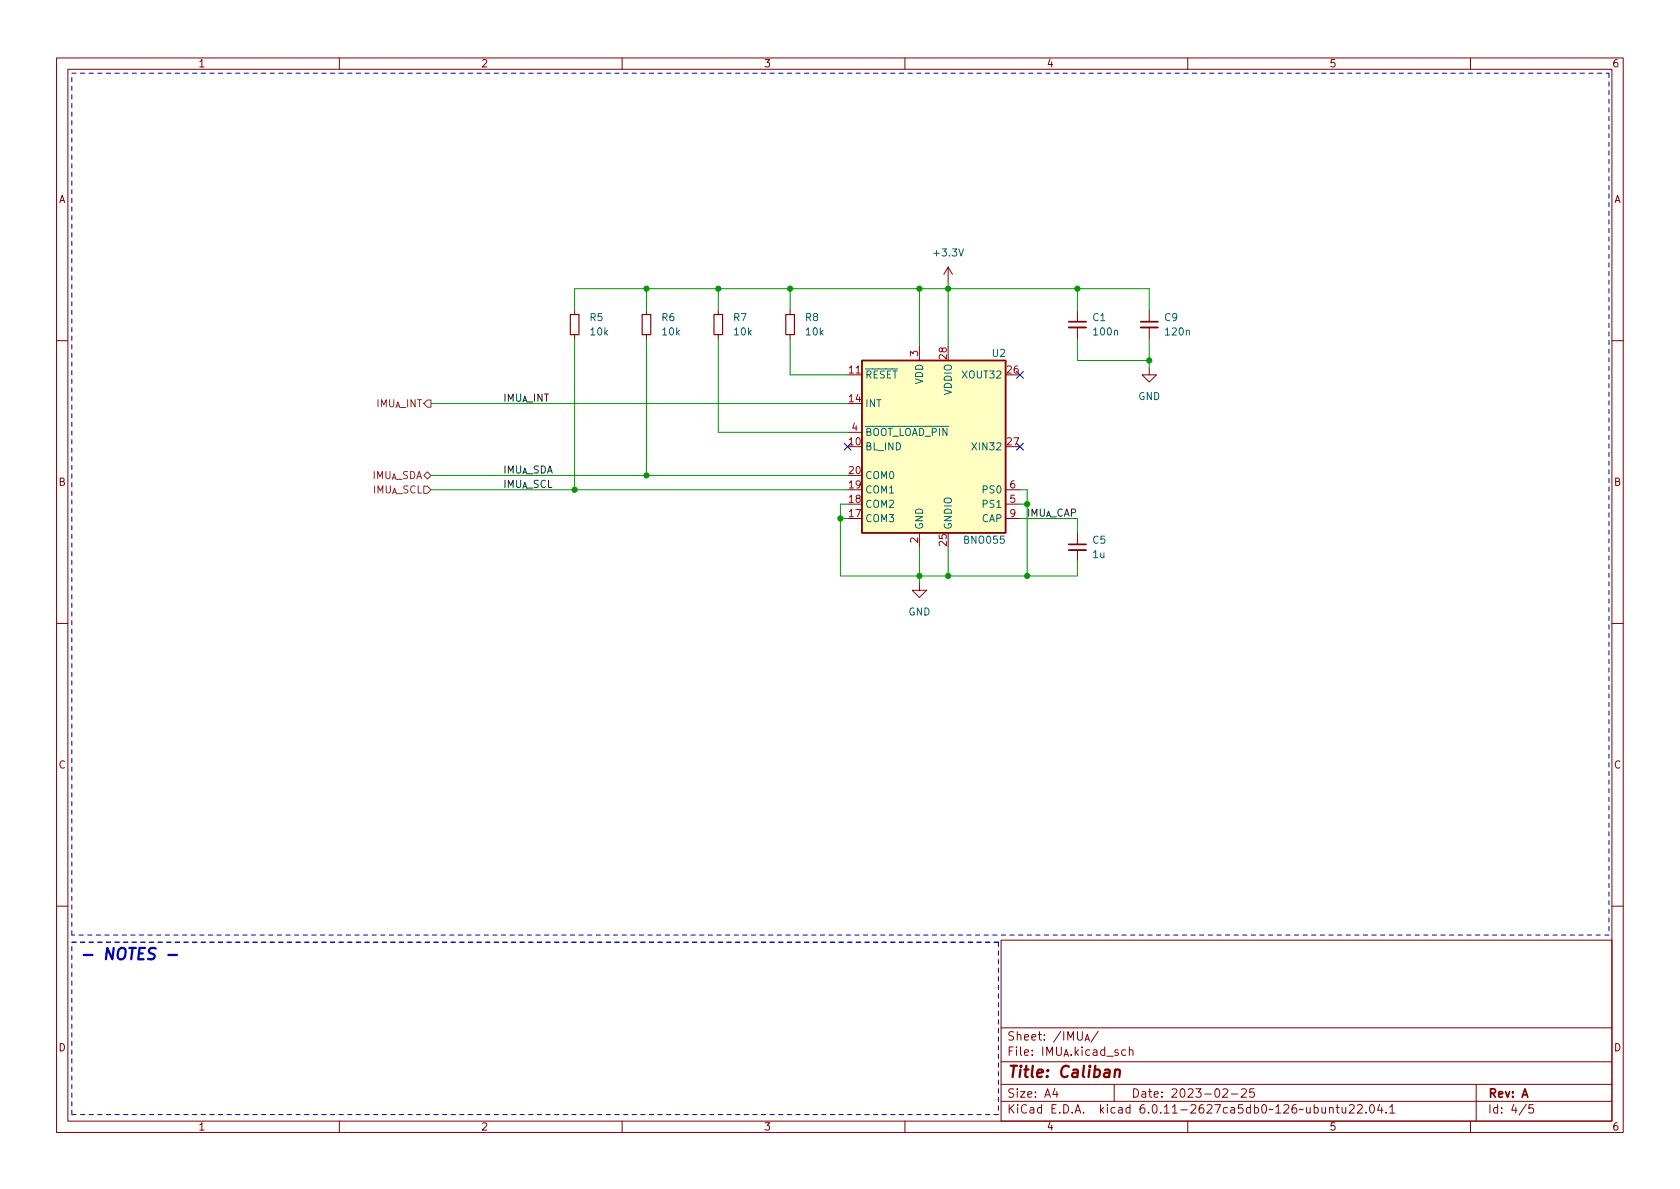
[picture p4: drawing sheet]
<svg xmlns="http://www.w3.org/2000/svg" width="297mm" height="210mm" viewBox="0 0 297 210" stroke-linecap="round" stroke-linejoin="round" font-family="sans-serif">
<g fill="none" stroke="#840000" stroke-width=".18">
<path d="M10 10.2h277v190.1h-277zM12 12.2h273v186.1h-273zM60 10.2v2M110 10.2v2M160 10.2v2M210 10.2v2M260 10.2v2M101.6 54.9v.7M101.6 59.2v.7M114.3 54.9v.7M114.3 59.2v.7M127 54.9v.7"/>
<path d="M127 59.2v.7M139.7 54.9v.7M139.7 59.2v.7M167.6 47.2v2.6M167.6 47.2l-.7 1.3M167.6 47.2l.8 1.3M190.5 54.9v2M190.5 57.9v2M203.2 54.9v2M203.2 57.9v2M10 60.2h2M149.9 79h2.5"/>
<path d="M149.9 66.3h2.5M149.9 71.4h2.5M149.9 76.4h2.5M162.6 61.2v2.5M167.6 61.2v2.5M177.8 79h2.5M177.8 66.3h2.5M203.2 65v1.3h1.3l-1.3 1.3-1.3-1.3h1.3M285 60.2h2M149.9 91.7h2.5M149.9 89.1h2.5M149.9 86.6h2.5"/>
<path d="M149.9 84.1h2.5M162.6 94.2v2.6M167.6 94.2v2.6M177.8 91.7h2.5M177.8 89.1h2.5M177.8 86.6h2.5M190.5 94.2v2.1M190.5 97.3v2M10 110.2h2M162.6 103.1v1.3h1.2l-1.2 1.3-1.3-1.3h1.3M285 110.2h2M10 160.2h2"/>
<path d="M177 166.3h108v32h-108zM285 160.2h2M60 198.3v2M110 198.3v2M160 198.3v2M177 194.8h108M177 191.8h108M177 187.8h108M177 181.8h108M182.5 186.5v.1M182.5 185.7v.1M184.6 183.8v.1"/>
<path d="M184.6 183v.1M197 191.8v3M210 198.3v2M217.7 193.5h1.2M219.5 192.7l.6-.2 .2 .2 .1 .3-1 1h1M221.7 192.5h-.7l-.1 .7 .2-.1 .5 .1 .2 .2-.1 .5-.2 .1-.6-.1M238.6 195.5l.5-.2 .3 .2v.3l-.9 1h.9M240 195.5l.6-.2 .2 .2 .1 .3-1 1h1M241.5 196.7v.1M242.4 195.4l.1-.1a.81 .81 0 0 1 .6 .7 .81 .81 0 0 1-.3 .8h-.2a.81 .81 0 0 1-.5-.6 .81 .81 0 0 1 .3-.8zM243.9 195.3l-.3 1h.9M244.3 195.8v1"/>
<path d="M245.1 196.7v.1M245.7 195.8l.4-.5v1.5M245.7 196.8h.9M260 198.3v2M261 191.8v6.5M271.1 195.3h-.7l-.1 .7 .2-.1 .5 .1 .2 .2-.1 .5-.2 .1-.6-.1"/>
</g>
<path d="M189 57.9h3M201.7 57.9h3M189 97.3h3" fill="none" stroke="#840000" stroke-width=".33"/>
<path d="M189 56.9h3M201.7 56.9h3M189 96.3h3" fill="none" stroke="#840000" stroke-width=".3"/>
<path d="M169.5 44l.4 1.3 .5-1.3M197.1 58.5l.1-.1 .3 .1 .1 .7M209.8 58.5l.1-.1 .3 .1 .1 .7M153 65.2h5.7M153 75.4h14.7M177.5 94.8h-.6v.6l.1-.1h.5l.1 .2-.1 .5-.2 .1-.4-.1" fill="none" stroke="#006464" stroke-width=".18"/>
<path d="M100.8 55.6h1.6v3.6h-1.6zM113.5 55.6h1.6v3.6h-1.6zM126.2 55.6h1.6v3.6h-1.6zM138.9 55.6h1.6v3.6h-1.6z" fill="none" stroke="#840000" stroke-width=".2"/>
<path d="M152.4 63.7h25.4v30.5h-25.4z" fill="#ffffc2" stroke="#ffffc2" stroke-width=".18"/>
<path d="M152.4 63.7h25.4v30.5h-25.4z" fill="none" stroke="#840000" stroke-width=".25"/>
<path d="M151.4 66h.7" fill="none" stroke="#a90000" stroke-width=".18"/>
<path d="M14.8 168.9h1.5" fill="none" stroke="#0000c2" stroke-width=".4"/>
<path d="M12.7 12.9h271.8M284.5 12.9v152.4M12.7 166.6h163.8M12.7 165.3v-152.4M176.5 166.6v30.5M284.5 165.3h-271.8M12.7 197.1v-30.5M176.5 197.1h-163.8" fill="none" stroke="#0000c2" stroke-width=".18" stroke-dasharray=".8 .8"/>
<g fill="none" stroke="#009600" stroke-width=".18">
<path d="M101.6 54.9v-3.9h101.6v3.9M101.6 59.9v26.7M114.3 51v3.9M114.3 59.9v24.2M127 51v3.9M127 59.9v16.5h22.9M139.7 59.9v6.4h10.2M139.7 51v3.9M162.6 51v10.2M167.6 49.8v11.4M190.5 59.9v3.8h12.7M190.5 51v3.9"/>
<path d="M203.2 59.9v5.1M76.2 71.4h73.7M76.2 84.1h73.7M76.2 86.6h73.7M148.6 91.7h1.3M149.9 89.1h-1.3v12.7h41.9v-2.5M162.6 96.8v6.3M167.6 96.8v5M180.3 86.6h1.3v15.2M180.3 91.7h10.2v2.5M180.3 89.1h1.3"/>
</g>
<path d="M149.3 78.4l1.2 1.2M150.5 78.4l-1.2 1.2M179.7 78.4l1.2 1.2M179.7 65.7l1.2 1.2M180.9 78.4l-1.2 1.2M180.9 65.7l-1.2 1.2" fill="none" stroke="#000084" stroke-width=".18"/>
<g fill="#009600" stroke="#009600" stroke-width=".18">
<circle cx="148.6" cy="91.7" r=".46"/>
<circle cx="114.3" cy="84.1" r=".46"/>
<circle cx="101.6" cy="86.6" r=".46"/>
<circle cx="167.6" cy="51" r=".46"/>
<circle cx="162.6" cy="51" r=".46"/>
<circle cx="181.6" cy="89.1" r=".46"/>
<circle cx="203.2" cy="63.7" r=".46"/>
<circle cx="190.5" cy="51" r=".46"/>
<circle cx="167.6" cy="101.8" r=".46"/>
<circle cx="181.6" cy="101.8" r=".46"/>
<circle cx="162.6" cy="101.8" r=".46"/>
<circle cx="127" cy="51" r=".46"/>
<circle cx="114.3" cy="51" r=".46"/>
<circle cx="139.7" cy="51" r=".46"/>
</g>
<text font-size="2.8" fill="#0000c2" x="18.4" y="169.7">NOTES -</text>
<g font-size="2.8" fill="#840000">
<text x="178" y="191.2">Title:</text>
<text x="187.3" y="191.2">Caliban</text>
</g>
<g font-size="2.1" fill="#840000">
<text x="178" y="184.5">Sheet:</text>
<text x="186.2" y="184.5">/IMU_{A}/</text>
<text x="178" y="187.2">File:</text>
<text x="184.4" y="187.2">IMU_{A}.kicad_sch</text>
<text x="178" y="197.4">KiCad</text>
<text x="178" y="194.6">Size:</text>
<text x="184.7" y="194.6">A4</text>
<text x="185.7" y="197.4">E.D.A.</text>
<text x="194.6" y="197.4">kicad</text>
<text x="200" y="194.6">Date:</text>
<text x="201.8" y="197.4">6.0.11-2627ca5db0~126~ubuntu22.04.1</text>
<text x="207" y="194.6">2023-02-25</text>
<text x="263" y="194.6">Rev:</text>
<text x="263" y="197.4">Id:</text>
<text x="267.1" y="197.4">4/5</text>
<text x="269.1" y="194.6">A</text>
</g>
<g font-size="1.8" fill="#840000">
<text x="35" y="12.3">1</text>
<text x="85" y="12.3">2</text>
<text x="135" y="12.3">3</text>
<text x="185" y="12.3">4</text>
<text x="235" y="12.3">5</text>
<text x="285" y="12.3">6</text>
<text x="10.4" y="36.3">A</text>
<text x="285.4" y="36.3">A</text>
<text x="10.3" y="86.3">B</text>
<text x="285.3" y="86.3">B</text>
<text x="10.3" y="136.3">C</text>
<text x="285.3" y="136.3">C</text>
<text x="10.3" y="186.3">D</text>
<text x="285.3" y="186.3">D</text>
<text x="35" y="200.3">1</text>
<text x="85" y="200.3">2</text>
<text x="135" y="200.3">3</text>
<text x="185" y="200.3">4</text>
<text x="235" y="200.3">5</text>
<text x="285" y="200.3">6</text>
</g>
<g font-size="1.8" fill="#006464">
<text x="164.7" y="45.7">+3.3V</text>
<text x="104.1" y="57.2">R5</text>
<text x="104.1" y="59.7">10k</text>
<text x="116.8" y="57.2">R6</text>
<text x="116.8" y="59.7">10k</text>
<text x="129.5" y="57.2">R7</text>
<text x="129.5" y="59.7">10k</text>
<text x="142.2" y="57.2">R8</text>
<text x="142.2" y="59.7">10k</text>
<text x="193" y="57.2">C1</text>
<text x="193" y="59.7">100n</text>
<text x="205.7" y="57.2">C9</text>
<text x="205.7" y="59.7">120n</text>
<text x="175.3" y="63.5">U2</text>
<text x="152.9" y="67.3">~{RESET}</text>
<text x="163.6" y="68" transform="rotate(-90 163.6 68)">VDD</text>
<text x="168.7" y="70" transform="rotate(-90 168.7 70)">VDDIO</text>
<text x="169.9" y="67.3">XOUT32</text>
<text x="201.2" y="71.1">GND</text>
<text x="152.9" y="72.4">INT</text>
<text x="152.9" y="77.5">~{BOOT_LOAD_PIN}</text>
<text x="152.9" y="80">BL_IND</text>
<text x="171.6" y="80">XIN32</text>
<text x="152.9" y="87.6">COM1</text>
<text x="152.9" y="85.1">COM0</text>
<text x="173.5" y="87.6">PS0</text>
<text x="152.9" y="92.7">COM3</text>
<text x="152.9" y="90.2">COM2</text>
<text x="163.6" y="93.7" transform="rotate(-90 163.6 93.7)">GND</text>
<text x="168.7" y="93.7" transform="rotate(-90 168.7 93.7)">GNDIO</text>
<text x="173.5" y="90.2">PS1</text>
<text x="173.5" y="92.7">CAP</text>
<text x="170.2" y="96.5">BNO055</text>
<text x="193" y="96.5">C5</text>
<text x="193" y="99.1">1u</text>
<text x="160.5" y="109.2">GND</text>
</g>
<g font-size="1.8" fill="#a90000">
<text x="162.3" y="63.2" transform="rotate(-90 162.3 63.2)">3</text>
<text x="167.4" y="63.8" transform="rotate(-90 167.4 63.8)">28</text>
<text x="149.8" y="66">11</text>
<text x="149.8" y="71.1">14</text>
<text x="177.8" y="66">26</text>
<text x="150.4" y="76.2">4</text>
<text x="149.8" y="78.7">10</text>
<text x="149.8" y="83.8">20</text>
<text x="177.8" y="78.7">27</text>
<text x="149.8" y="88.9">18</text>
<text x="149.8" y="86.4">19</text>
<text x="178.4" y="88.9">5</text>
<text x="178.4" y="86.4">6</text>
<text x="149.8" y="91.4">17</text>
<text x="178.4" y="91.4">9</text>
<text x="162.3" y="96.2" transform="rotate(-90 162.3 96.2)">2</text>
<text x="167.4" y="96.8" transform="rotate(-90 167.4 96.8)">25</text>
</g>
<g font-size="1.8" fill="#0f0f0f">
<text x="88.9" y="71">IMU_{A}_INT</text>
<text x="88.9" y="83.7">IMU_{A}_SDA</text>
<text x="88.9" y="86.3">IMU_{A}_SCL</text>
<text x="181.5" y="91.3">IMU_{A}_CAP</text>
</g>
<g font-size="1.8" fill="#725600">
<text x="66.5" y="72.4">IMU_{A}_INT</text>
<text x="65.8" y="85.1">IMU_{A}_SDA</text>
<text x="65.9" y="87.6">IMU_{A}_SCL</text>
</g>
</svg>
